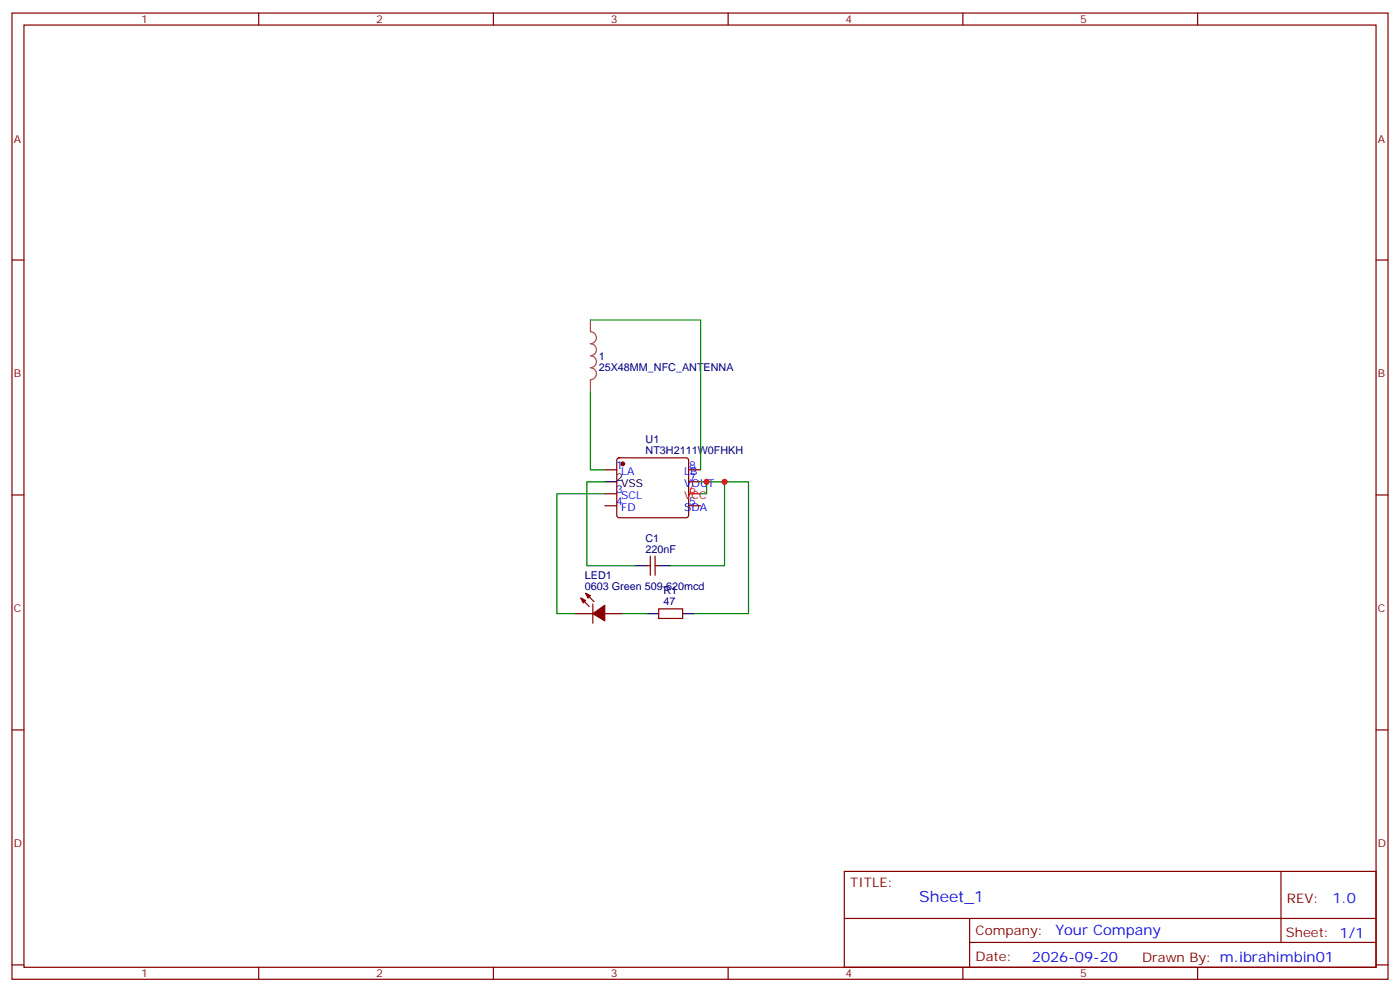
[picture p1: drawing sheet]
<svg xmlns="http://www.w3.org/2000/svg" width="412mm" height="292mm" viewBox="0 0 412 292" stroke-linecap="round" stroke-linejoin="round" font-family="sans-serif">
<g fill="none" stroke="#870000" stroke-width=".35">
<path d="M3.5 3.8h405.4v284.4h-405.4zM7.1 7.4h398.2v277.3h-398.2zM76.2 3.8v3.6M145.3 3.8v3.6M214.5 3.8v3.6M283.6 3.8v3.6M352.8 3.8v3.6M3.5 76.5h3.6M405.3 76.5h3.6M178.2 138.3h3.5M181.9 134.9l.5-.2h19.7l.5 .2 .2 .5v16.3l-.2 .5-.5 .2h-19.7l-.5-.3-.2-.4v-16.3zM202.8 138.3h3.6"/>
<path d="M3.5 145.7h3.6M178.2 145.3h3.5M178.2 148.8h3.5M202.8 148.8h3.6M202.8 141.8h3.6M405.3 145.7h3.6M171.1 176l2.5 2.5M172.5 174.6l2.5 2.5M174.6 177.8v5.6M190.5 166.5h1.1M191.6 163.7v5.6M193 163.7v5.6"/>
<path d="M193 166.5h1M194 179.2h7.1v2.8h-7.1zM169.3 180.6h5.3M178.2 180.6h5.2M3.5 214.8h3.6M405.3 214.8h3.6M248.7 256.4h156.6v28.3h-156.6zM377.3 256.5v20.8M248.7 270.3h156.5M285.6 277.3h119.6M285.6 270.3v14.1M3.5 284h3.6"/>
<path d="M76.2 284.7v3.5M145.3 284.7v3.5M214.5 284.7v3.5M283.6 284.7v3.5M352.8 284.7v3.5M405.3 284h3.6"/>
</g>
<g fill="#870000" stroke="#870000" stroke-width=".35">
<path d="M174.6 180.6l3.6-2.5v4.6z"/>
<path d="M172.5 174.6l1.4 .7-.7 .7z"/>
<path d="M171.1 176l1.4 .7-.7 .7z"/>
<circle cx="183.4" cy="136.5" r=".53"/>
</g>
<path d="M178.2 141.8h3.5M187 166.5h3.5M194 166.5h3.6M190.5 180.6h3.5M201.1 180.6h3.5" fill="none" stroke="#000" stroke-width=".35"/>
<path d="M202.8 145.3h3.6" fill="none" stroke="#f00" stroke-width=".35"/>
<path d="M173.9 94.2v3.4a1.76 1.76 0 0 1 1.8 1.8 1.76 1.76 0 0 1-1.8 1.8 1.76 1.76 0 0 1 1.8 1.7 1.76 1.76 0 0 1-1.8 1.8 1.76 1.76 0 0 1 1.8 1.7 1.76 1.76 0 0 1-1.8 1.8 1.76 1.76 0 0 1 1.8 1.8 1.76 1.76 0 0 1-1.8 1.7M173.9 111.9v3.4" fill="none" stroke="#a64a4a" stroke-width=".35"/>
<path d="M173.9 94.2h32.5v44.1M173.9 115.3v23h4.3M178.2 141.8h-5.3v24.7h14.1M178.2 145.3h-14.2v35.3h5.3M206.4 141.8h7v24.7h-15.8M208.1 141.8v3.5h-1.7M213.4 141.8h7.1v38.8h-15.9M183.4 180.6h7.1" fill="none" stroke="#008700" stroke-width=".35"/>
<g fill="#c00">
<circle cx="208.1" cy="141.8" r=".88"/>
<circle cx="213.4" cy="141.8" r=".88"/>
</g>
<text font-size="4.6" fill="#00f" x="270.8" y="265.5">Sheet_1</text>
<g font-size="4.2" fill="#00f">
<text x="392.5" y="265.7">1.0</text>
<text x="310.9" y="275.3">Your Company</text>
<text x="304" y="283.1">2026-09-20</text>
</g>
<g font-size="3.9" fill="#800">
<text x="250.5" y="261">TITLE:</text>
<text x="379.1" y="265.7">REV:</text>
<text x="287.4" y="275.2">Company:</text>
<text x="378.7" y="275.8">Sheet: 1/1</text>
<text x="287.4" y="282.9">Date:</text>
<text x="336.4" y="283">Draw</text>
<text x="346.6" y="283">n By: m.ibrahimbin01</text>
</g>
<g font-size="3.2" fill="#800">
<text x="41.6" y="6.8">1</text>
<text x="110.8" y="6.8">2</text>
<text x="179.9" y="6.8">3</text>
<text x="249.1" y="6.8">4</text>
<text x="318.2" y="6.8">5</text>
<text x="4.1" y="41.9">A</text>
<text x="405.9" y="41.9">A</text>
<text x="4.1" y="111.1">B</text>
<text x="405.9" y="111.1">B</text>
<text x="4.1" y="180.2">C</text>
<text x="405.9" y="180.2">C</text>
<text x="4.1" y="249.4">D</text>
<text x="405.9" y="249.4">D</text>
<text x="41.6" y="287.7">1</text>
<text x="110.8" y="287.7">2</text>
<text x="179.9" y="287.7">3</text>
<text x="249.1" y="287.7">4</text>
<text x="318.2" y="287.7">5</text>
</g>
<g font-size="3.2" fill="#000080">
<text x="176.4" y="105.8">1</text>
<text x="176.4" y="109">25X48MM_NFC_ANTENNA</text>
<text x="190.2" y="130.3">U1</text>
<text x="190.2" y="133.5">NT3H2111W0FHKH</text>
<text x="190.2" y="159.4">C1</text>
<text x="190.2" y="162.6">220nF</text>
<text x="172.3" y="173.5">0603 Green 509-620mcd</text>
<text x="172.3" y="170.4">LED1</text>
<text x="195.4" y="178.1">47</text>
<text x="195.4" y="174.9">R1</text>
</g>
<g font-size="3.2" fill="#00f">
<text x="181.5" y="137.9">1</text>
<text x="203" y="137.9">8</text>
<text x="183" y="139.7">LA</text>
<text x="201.5" y="143.2">VOUT</text>
<text x="201.5" y="139.7">LB</text>
<text x="203" y="141.4">7</text>
<text x="181.5" y="145">3</text>
<text x="181.5" y="148.5">4</text>
<text x="183" y="146.7">SCL</text>
<text x="203" y="148.5">5</text>
<text x="183" y="150.2">FD</text>
<text x="201.5" y="150.2">SDA</text>
</g>
<g font-size="3.2">
<text x="181.5" y="141.4">2</text>
<text x="183" y="143.2">VSS</text>
</g>
<g font-size="3.2" fill="#f00">
<text x="201.5" y="146.7">VCC</text>
<text x="203" y="145">6</text>
</g>
</svg>
